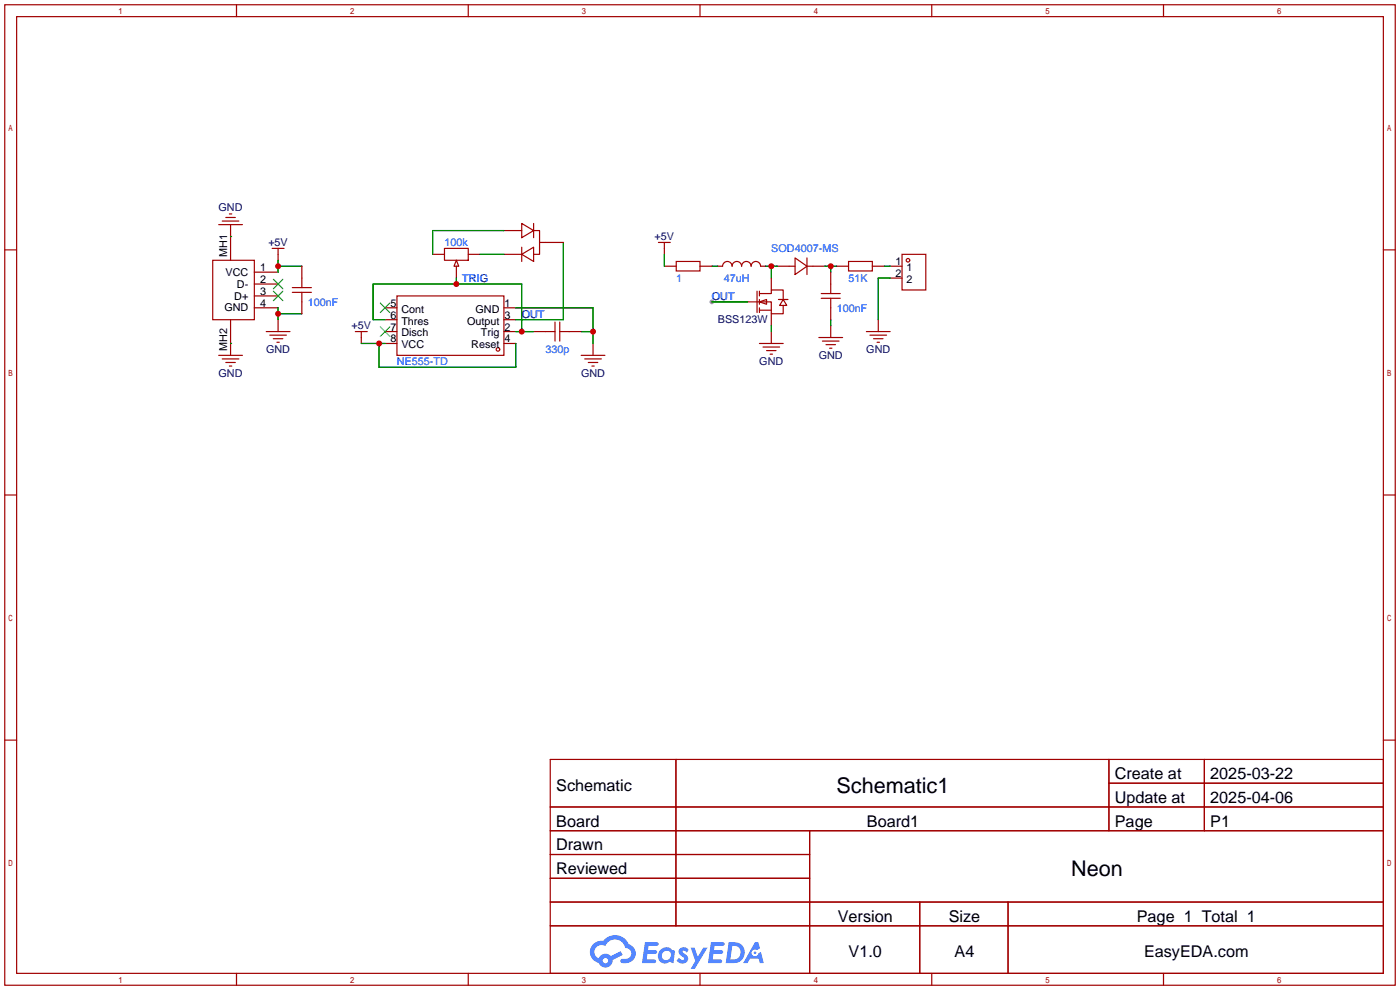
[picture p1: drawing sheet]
<svg xmlns="http://www.w3.org/2000/svg" width="299mm" height="212mm" viewBox="0 0 299 212" stroke-linecap="round" stroke-linejoin="round" font-family="sans-serif">
<circle cx="152.1" cy="64.5" r=".51" fill="#999"/>
<g fill="none" stroke="#a10000" stroke-width=".25">
<path d="M1 1h297.2v209.6h-297.2zM3.6 3.6h292.1v204.4h-292.1zM50.5 1v2.6M100.1 1v2.6M149.6 1v2.6M199.1 1v2.6M248.7 1v2.6M1 53.4h2.6M295.7 53.4h2.5M1 105.8h2.6M295.7 105.8h2.5M1 158.2h2.6"/>
<path d="M295.7 158.2h2.5M117.6 162.3h178.1v45.7h-178.1zM117.6 172.5h178.1M117.6 177.5h178.1M144.5 162.3v35.6M173 177.5v30.5M237 162.3v15.2M237 167.4h58.7M257.4 162.3v15.2M117.6 182.6h55.4M117.6 192.8h178.1M117.6 187.7h55.4"/>
<path d="M117.6 197.9h178.1M196.6 192.8v15.2M215.4 192.8v15.2M50.5 208v2.6M100.1 208v2.6M149.6 208v2.6M199.1 208v2.6M248.7 208v2.6"/>
</g>
<g fill="#5487ff">
<path d="M145.3 202.7a1.3 1.3 0 0 1 1.9 .3l-.4 .6a.54 .54 0 0 0-.9-.2l.1 .2a1.34 1.34 0 0 1 .9 1.8 1.47 1.47 0 0 1-2.3-.1l.5-.6 .8 .5a.31 .31 0 0 0 .4-.3 .31 .31 0 0 0-.3-.4 1.12 1.12 0 0 1-.7-1.8z"/>
<path d="M147.6 202.5h.9l.6 2 1.2-2h.9l-2.7 4.6h-.9l1-1.7z"/>
<path d="M137.8 201.4h1.7a1.31 1.31 0 0 1 1.2 .2 .4 .4 0 0 1-.3 .5l-1.8 .1-.1 .9h1.6a.4 .4 0 0 1 .4 .4 .4 .4 0 0 1-.5 .4h-1.6l-.2 1.2h1.4a.46 .46 0 0 1 .5 0 .46 .46 0 0 1 .1 .5l-.4 .2h-2.6z"/>
<path d="M151.9 201.4h1.7a1.32 1.32 0 0 1 1.2 .2 .39 .39 0 0 1-.3 .5l-1.8 .1-.1 .9h1.6a.4 .4 0 0 1 .4 .4 .4 .4 0 0 1-.4 .4h-1.7l-.2 1.2h1.4a.46 .46 0 0 1 .5 0 .46 .46 0 0 1 .1 .5l-.4 .2h-2.6z"/>
<path d="M161.3 201.4h.8l.3 1.3-.6 .4a.75 .75 0 0 0-1.1 .3 .75 .75 0 0 0 .5 1 .75 .75 0 0 0 .9-.7l.5-.2 .6 2.3h-.8l-.3-.9h-1.8l-.5 .9h-1z"/>
<path d="M155.7 201.4l-.6 4.4h1.5a2.27 2.27 0 0 0 2.6-2.2 2.27 2.27 0 0 0-2.7-2.2zM156.5 202.1a1.5 1.5 0 0 1 1.8 1.6 1.5 1.5 0 0 1-1.9 1.4h-.3z"/>
<path d="M141.2 203a1.6 1.6 0 0 0-.3 2.3 1.6 1.6 0 0 0 2.3 .2l.7 .3 .3-2.4-.1-.3-.5-.1a1.58 1.58 0 0 0-2.4 0zM141.8 203.5a.98 .98 0 0 1 1.6 .4 .98 .98 0 0 1-1.1 1.3 .94 .94 0 0 1-.9-.7 .94 .94 0 0 1 .4-1z"/>
<path d="M126.8 201.8a2.37 2.37 0 0 0 1.1 4 1.54 1.54 0 0 0 1.8 1 1.54 1.54 0 0 0 1.2-1.6l2.2-1.1-.5-.8-2 1a1.57 1.57 0 0 0-2.7 .5 1.5 1.5 0 0 1-.7-2.1 1.5 1.5 0 0 1 2.2-.5 2.23 2.23 0 0 1 2.3-1.4 2.23 2.23 0 0 1 2 1.8 1.16 1.16 0 0 1 1.2 1.1 1.16 1.16 0 0 1-1.1 1.2h-.7a.47 .47 0 0 0-.5 .4 .47 .47 0 0 0 .4 .5 2.17 2.17 0 0 0 2.5-.9 2.17 2.17 0 0 0-.3-2.7l-.8-.4a3.2 3.2 0 0 0-5.5-.7l-1.1 .1zM128.8 205.3a.6 .6 0 0 1 1.2 0 .6 .6 0 0 1-1.2 0z"/>
<circle cx="161.4" cy="203.6" r=".28"/>
</g>
<g fill="none" stroke="#a10000" stroke-width=".25">
<path d="M45.5 55.6h8.9v12.7h-8.9zM46.7 48h5.1M47.5 47.2h3.6M48.3 46.5h2M49 45.7h.5M49.3 48v7.6M54.4 58.2h5M58.2 53.1h2.5M59.4 53.1v2.5M64.5 56.9v4.6M92.5 54.4h2.5M95 53.1h5.1v2.5h-5.1z"/>
<path d="M97.5 55.6l.5 1.3h-1zM97.5 56.9v2.5M100.1 54.4h2.5M107.7 54.4h3.8M107.7 49.3h3.8M111.5 47.8l2.5 1.5-2.5 1.5zM111.5 54.4l2.5-1.6v3.1zM111.5 52.8v3.1M114 49.3h1.3v2.5h5.1M114 47.8v3M115.3 51.8v2.6h-1.3M140.7 51.8h2.6"/>
<path d="M142 56.9h2.5M142 51.8v2.6M144.5 55.9h5.1v2h-5.1zM149.6 56.9h2.5M153.4 56.9h1a1.02 1.02 0 0 1 1.1-1 1.02 1.02 0 0 1 1 1 1.02 1.02 0 0 1 1-1 1.02 1.02 0 0 1 1 1 1.02 1.02 0 0 1 1-1 1.02 1.02 0 0 1 1 1 1.02 1.02 0 0 1 1-1 1.02 1.02 0 0 1 1.1 1h1M164.8 59.4v2.6M166.1 56.9h3.8M169.9 55.1l2.6 1.8-2.6 1.8zM172.5 56.9h3.8M172.5 55.1v3.6M177.5 58.2v4.5M178.8 56.9h2.6"/>
<path d="M181.4 55.9h5v2h-5zM186.4 56.9h2.6M190.2 56.9h2.6M190.2 59.4h2.6M192.8 54.4h5.1v7.6h-5.1zM46.7 75.9h5.1M47.5 76.7h3.6M48.3 77.5h2M49 78.2h.5M49.3 68.3v7.6M54.4 65.8h5M54.4 63.2h5"/>
<path d="M54.4 60.7h5M56.9 70.9h5.1M57.7 71.6h3.5M58.4 72.4h2.1M59.2 73.2h.5M59.4 68.3v2.6M62.5 61.5h4M62.5 62.5h4M64.5 62.5v4.6M75.9 70.9h2.6M77.2 70.9v2.5M82.3 65.8h2.5"/>
<path d="M82.3 70.9h2.5M82.3 68.3h2.5M82.3 73.4h2.5M84.8 63.2h22.9v12.7h-22.9zM107.7 65.8h2.5M107.7 70.9h2.5M107.7 68.3h2.5M107.7 73.4h2.5M114 70.9h4.6M118.6 68.8v4.1M119.6 70.9h4.6M119.6 68.8v4.1"/>
<path d="M124.2 75.9h5.1M125 76.7h3.5M125.7 77.5h2.1M126.5 78.2h.5M126.7 73.4v2.5M159.8 64.5h2.5M161.8 62.2v4.6M162.3 64.5h2.5v2.6h2.6v-1.8M162.3 62.7h2.5v-.7h2.6v2M162.3 64.5l1.5-.5v1zM162.3 73.4h5.1M162.3 62.2v1"/>
<path d="M162.3 64v1M162.3 65.8v1M162.3 66.3h2.5M163.1 74.2h3.5M163.8 74.9h2.1M164.6 75.7h.5M164.8 67.1v2.5M164.8 70.9v2.5M166.4 64h2M167.4 64l.7 1.3h-1.5zM175 72.1h5.1M175.5 62.7h4.1"/>
<path d="M175.5 63.8h4.1M175.8 72.9h3.5M176.5 73.7h2.1M177.3 74.4h.5M177.5 63.8v4.5M177.5 69.6v2.5M185.2 70.9h5M185.9 71.6h3.6M186.7 72.4h2M187.5 73.2h.5M187.7 68.3v2.6"/>
<circle cx="194.1" cy="55.6" r=".38"/>
<circle cx="106.4" cy="74.7" r=".38"/>
</g>
<path d="M58.4 59.7l2.1 2M60.5 59.7l-2.1 2M58.4 62.2l2.1 2.1M60.5 62.2l-2.1 2.1M81.3 64.8l2 2M81.3 69.8l2 2.1M83.3 64.8l-2 2M83.3 69.8l-2 2.1" fill="none" stroke="#3c3" stroke-width=".25"/>
<g fill="none" stroke="#008700" stroke-width=".25">
<path d="M49.3 50.5h.1M59.4 55.6v2.6M59.4 56.9h5.1M97.5 59.4v1.3M102.6 54.4h5.1M107.7 49.3h-15.2v5.1M120.4 51.8v16.5h-10.2M142 54.4v2.5M152.1 56.9h1.3M163.6 56.9h2.5M164.8 56.9v2.5M176.3 56.9h2.5"/>
<path d="M177.5 56.9v1.3M189 56.9h1.2M190.2 59.4h-2.5v8.9M49.3 73.4h.1M59.4 65.8v2.5M59.4 67.1h5.1M77.2 73.4h5.1M81 73.4v5.1h29.2v-5.1M82.3 68.3h-2.5v-7.6h31.7v10.2M110.2 65.8h16.5v7.6M110.2 70.9h3.8M124.2 70.9h2.5"/>
<path d="M152.1 64.5h7.7M164.8 69.6v1.3M177.5 68.3v1.3"/>
</g>
<g fill="#c00">
<circle cx="59.4" cy="67.1" r=".63"/>
<circle cx="59.4" cy="56.9" r=".63"/>
<circle cx="126.7" cy="70.9" r=".63"/>
<circle cx="81" cy="73.4" r=".63"/>
<circle cx="164.8" cy="56.9" r=".63"/>
<circle cx="177.5" cy="56.9" r=".63"/>
<circle cx="97.5" cy="60.7" r=".63"/>
<circle cx="111.5" cy="70.9" r=".63"/>
</g>
<g font-size="4.6">
<text x="178.8" y="169.4">Schematic1</text>
<text x="229" y="187.2">Neon</text>
</g>
<g font-size="3.5">
<text x="238.3" y="166.5">Create at</text>
<text x="258.7" y="166.5">2025-03-22</text>
<text x="118.9" y="169.1">Schematic</text>
<text x="238.3" y="171.6">Update at</text>
<text x="258.7" y="171.6">2025-04-06</text>
<text x="118.9" y="176.7">Board</text>
<text x="185.3" y="176.7">Board1</text>
<text x="238.3" y="176.7">Page</text>
<text x="258.7" y="176.7">P1</text>
<text x="118.9" y="181.8">Drawn</text>
<text x="118.9" y="186.8">Reviewed</text>
<text x="179.1" y="197">Version</text>
<text x="202.8" y="197">Size</text>
<text x="243" y="197">Page 1 Total 1</text>
<text x="181.4" y="204.6">V1.0</text>
<text x="204" y="204.6">A4</text>
<text x="244.5" y="204.6">EasyEDA.com</text>
</g>
<g font-size="2.3" fill="#000080">
<text x="46.7" y="45">GND</text>
<text x="57.4" y="52.6">+5V</text>
<text x="139.9" y="51.4">+5V</text>
<text x="75.1" y="70.4">+5V</text>
<text x="153.4" y="69.1">BSS123W</text>
<text x="56.9" y="75.5">GND</text>
<text x="175" y="76.8">GND</text>
<text x="185.1" y="75.5">GND</text>
<text x="46.7" y="80.6">GND</text>
<text x="124.2" y="80.6">GND</text>
<text x="162.3" y="78">GND</text>
</g>
<g font-size="2.3" fill="#00f">
<text x="95" y="52.6">100k</text>
<text x="164.8" y="53.9">SOD4007-MS</text>
<text x="65.8" y="65.3">100nF</text>
<text x="98.8" y="60.2">TRIG</text>
<text x="144.5" y="60.2">1</text>
<text x="152.1" y="64.1">OUT</text>
<text x="154.7" y="60.2">47uH</text>
<text x="181.4" y="60.2">51K</text>
<text x="111.5" y="67.9">OUT</text>
<text x="178.8" y="66.6">100nF</text>
<text x="116.6" y="75.5">330p</text>
<text x="84.8" y="78">NE555-TD</text>
</g>
<g font-size="2.3">
<text x="48.2" y="59">VCC</text>
<text x="48.6" y="54.8" transform="rotate(-90 48.6 54.8)">MH1</text>
<text x="55.6" y="57.9">1</text>
<text x="191.4" y="56.7">1</text>
<text x="191.4" y="59.2">2</text>
<text x="193.7" y="57.9">1</text>
<text x="50.1" y="64">D+</text>
<text x="50.6" y="61.5">D-</text>
<text x="55.6" y="65.6">4</text>
<text x="55.6" y="63">3</text>
<text x="55.6" y="60.5">2</text>
<text x="83.4" y="65.6">5</text>
<text x="107.8" y="65.6">1</text>
<text x="193.7" y="60.5">2</text>
<text x="48" y="66.6">GND</text>
<text x="83.4" y="68.1">6</text>
<text x="83.4" y="70.6">7</text>
<text x="85.8" y="66.8">Cont</text>
<text x="85.8" y="69.4">Thres</text>
<text x="85.8" y="71.9">Disch</text>
<text x="99.8" y="69.4">Output</text>
<text x="101.6" y="66.8">GND</text>
<text x="102.8" y="71.9">Trig</text>
<text x="107.8" y="70.6">2</text>
<text x="107.8" y="68.1">3</text>
<text x="48.6" y="75" transform="rotate(-90 48.6 75)">MH2</text>
<text x="83.4" y="73.2">8</text>
<text x="85.8" y="74.4">VCC</text>
<text x="100.7" y="74.4">Reset</text>
<text x="107.8" y="73.2">4</text>
</g>
</svg>
